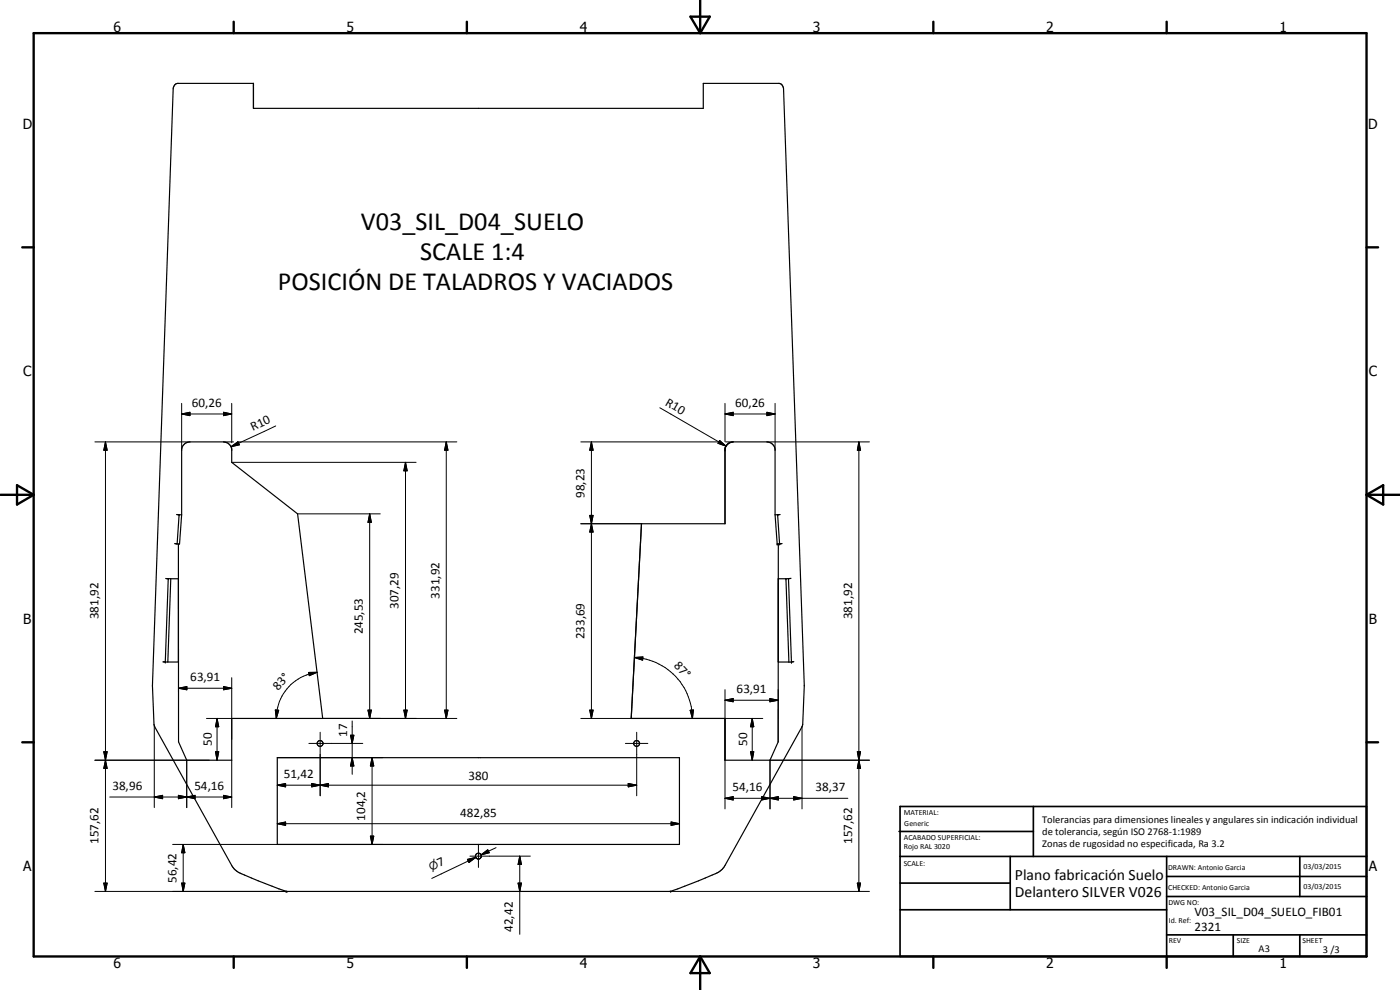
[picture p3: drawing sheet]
<svg xmlns="http://www.w3.org/2000/svg" width="420mm" height="297mm" viewBox="0 0 420 297" stroke-linecap="round" stroke-linejoin="round" font-family="sans-serif">
<g fill="none" stroke="#000" stroke-width=".35">
<path d="M52.4 25.6l.8-.6h22.9v7.5h135v-7.5h22.8a1.65 1.65 0 0 1 1.3 1.6l6.2 179.1-.5 11.6-.2 .8-23.1 41.6a6.4 6.4 0 0 1-3.9 2.9l-12.5 4.9h-115.2l-12.6-4.9a6.6 6.6 0 0 1-3.9-2.9l-23.1-41.6-.2-.8-.4-11.6 6.2-179.1zM53 154.4h.8M53.8 154.4l.7 .1M53.8 154.4l-.6 8.8M54.5 154.5v-19.8a2.57 2.57 0 0 1 2.5-2.1h10.1a2.58 2.58 0 0 1 2.4 2.1v4l19.8 15.5 7.5 61.4h-27.3v12.5h-13.5l-2.4-5.5-.1-59.4M54.5 154.5l-.6 8.7h-.7M232.6 154.5v-19.8a2.58 2.58 0 0 0-2.4-2.1h-10.2a2.58 2.58 0 0 0-2.4 2.1v22.4h-25.1l-3.1 58.5h28.2v12.5h13.5l2.4-5.5 .1-59.4h-.4M232.6 154.5l.6 8.7M233.4 154.4l-.8 .1M233.4 154.4l.6 8.8M234.1 154.4h-.7M49.7 173.6h.8"/>
<path d="M50.5 173.6l-.9 25M50.5 173.6l.8 .1M51.3 173.7h2.2M51.3 173.7l-.9 24.9M52.4 163.1l.8 .1M233.6 173.7h2.3M234 163.2h-.8M234.7 163.1l-.7 .1M235.9 173.7l.9 25 .7-.1M236.6 173.6l.9 25M236.6 173.6l-.7 .1M237.4 173.5l-.8 .1"/>
<path d="M48.9 198.6h4.6M233.6 198.6h3.2M238.2 198.5l-.7 .1M83.2 227.3h120.7v26.1h-120.7z"/>
<circle cx="96.1" cy="223.1" r=".88"/>
<circle cx="191.1" cy="223.1" r=".87"/>
<circle cx="143.6" cy="256.9" r=".87"/>
</g>
<g fill="#000">
<circle cx="217.6" cy="135.1" r=".18"/>
<circle cx="53.8" cy="154.4" r=".18"/>
<circle cx="233.4" cy="154.4" r=".18"/>
<circle cx="50.5" cy="173.6" r=".18"/>
<circle cx="233.2" cy="163.2" r=".18"/>
<circle cx="234" cy="163.2" r=".18"/>
<circle cx="235.9" cy="173.7" r=".18"/>
<circle cx="236.6" cy="173.6" r=".18"/>
<circle cx="49.6" cy="198.6" r=".18"/>
<circle cx="237.5" cy="198.6" r=".18"/>
<circle cx="85.8" cy="267.4" r=".18"/>
<circle cx="86.1" cy="267.5" r=".18"/>
<circle cx="201.3" cy="267.4" r=".18"/>
</g>
<g fill="none" stroke="#000" stroke-width=".71">
<path d="M10.1 9.9h400v277.1h-400zM70.1 6.5v3.4M140.1 6.5v3.4M207.2 5h5.8l-2.9 4.9zM210.1 0v9.9M280.1 6.5v3.4M350.1 6.5v3.4M6.7 74.2h3.4M410.1 74.2h3.5M.1 148.5h10M5.1 145.6l5 2.9-5 2.9zM410.1 148.5h10"/>
<path d="M410.1 148.5l5-2.9v5.8zM6.7 222.7h3.4M410.1 222.7h3.5M70.1 287v3.4M140.1 287v3.4M210.1 287v10M210.1 287l2.9 5h-5.8zM280.1 287v3.4M350.1 287v3.4"/>
</g>
<g fill="none" stroke="#000" stroke-width=".51">
<path d="M269.8 249.5h40.3M270.1 242h140v45h-140zM270.1 257h140M303.2 257v16M310.1 242v15M350.1 257v30M390.1 257v12M270.1 265h33.1M270.1 273h80M350.1 269h60M350.1 263h60M350.1 280.5h60"/>
<path d="M370.1 280.5v6.5M390.1 280.5v6.5"/>
</g>
<g fill="none" stroke="#000" stroke-width=".3">
<path d="M28.5 132.6h28.5M31.7 132.6l.5 2.5h-1.1zM31.7 132.6v134.9M54.5 124.2l2.5-.5v1zM54.5 124.2h15M54.5 121v14.1M67.1 123.7l2.4 .5-2.4 .5zM67.1 132.6h3M69.3 134l2.1-1.5 .4 1zM69.5 121v11.8M69.5 134.3v.8M69.5 138.7h55.4"/>
<path d="M71.3 132.6h65.8M82.8 127.8l-13.5 6.2M121.7 138.7l.5 2.6h-1zM121.7 138.7v76.9M133.9 132.6l.5 2.5h-1zM133.9 132.6v83M174.3 132.6h41.5M177.5 132.6l.5 2.5h-1zM177.5 132.6v83M198 122.3l19.9 11.6M216 132.2l1.9 1.7-2.4-.9zM217.6 124.2l2.4-.5v1z"/>
<path d="M217.6 121v11.5M217.6 134.2v.9M217.6 124.2h15M217.8 132.6h2.2M230.2 123.7l2.4 .5-2.4 .5zM230.2 132.6h30.7M232.6 121v14.1M257.8 132.6l.5 2.5h-1zM257.8 132.6v134.9M89.3 154.2h24.8M110.9 154.2l.6 2.5h-1.1zM110.9 154.2v61.4"/>
<path d="M174.3 157.1h18.2M177 154.6h1l-.5 2.5zM177 154.6l1 5h-1l1-5zM177.5 157.1l.5 2.5h-1zM190.4 197.3l2.5-.2v1zM190.4 197.3a18.3 18.3 0 0 1 17.4 18.3M46.3 217.7v24.6M53.6 206.5l2.5-.5v1zM53.6 206.5h15.9M62 215.6h7.5M65.1 215.6l.5 2.5h-.9zM65.1 215.6v12.5"/>
<path d="M67.1 206l2.4 .5-2.4 .5zM69.5 203.3v18.5M82.6 213l1 .1-.7 2.5zM92.6 201.8l2.6-.1-2.4 1zM95.2 201.7a14 14 0 0 0-12.3 13.9M96.1 219.7v19.1M96.8 215.6h40.3M105.7 216.3v16M110.4 213.1h1.1l-.6 2.5zM121.2 213.1h1l-.5 2.5zM133.4 213.1h1l-.5 2.5zM174.3 215.6h54.6"/>
<path d="M177 213.1h1l-.5 2.5zM191.1 219.7v19.1M207.1 213.1l1-.1-.3 2.6zM217.6 210.1l2.4-.5v1zM217.6 210.1h15.9M217.6 206.9v35.8M225.8 215.6l.4 2.5h-1zM225.8 215.6v12.5M231 209.6l2.5 .5-2.5 .5zM233.5 206.9v15.7M240.7 218.1v24.6M28.5 228.1h34.3"/>
<path d="M31.1 225.6h1.1l-.5 2.5zM31.7 228.1l.5 2.4h-1.1zM32.9 239.1h36.6M46.3 239.1l2.5-.5v1zM53.5 238.6l2.5 .5-2.5 .5zM53.5 238.6l5 1v-1l-5 1zM56 239.1l2.5-.5v1zM56 228.1v14.2M64.7 225.6h.9l-.5 2.5zM67.1 238.6l2.4 .5-2.4 .5zM69.5 228.1v14.2M83.2 235.6l2.5-.5v1z"/>
<path d="M83.2 227.3h31.6M83.2 235.6h107.9M92.7 223.1h16.2M93.5 235.1l2.6 .5-2.6 .5zM96.1 235.6l2.5-.5v1zM105.2 220.6h1l-.5 2.5zM105.7 227.3l.5 2.5h-1zM111.7 227.3l.5 2.5h-1zM111.7 227.3v26.1M187.7 223.1h6.7M188.5 235.1l2.6 .5-2.6 .5zM217.6 239.5l2.4-.5v1z"/>
<path d="M217.6 239.5h36.9M225.2 225.6h1l-.4 2.5zM228.6 239l2.5 .5-2.5 .5zM228.6 239v1l5-1v1zM231.1 239.5l2.5-.5v1zM238.2 239l2.5 .5-2.5 .5zM257.3 225.6h1l-.5 2.5zM257.8 228.1l.5 2.4h-1zM260.9 228.1h-29.8v14.6M51.8 253.4h63M55 253.4l.5 2.5h-1zM55 253.4v14.1"/>
<path d="M83.2 247.1l2.5-.5v1zM83.2 247.1h120.7M111.2 250.9h1l-.5 2.5zM140.3 257.9l2.5-.6-2.1 1.5zM141 256.9h18.2M142.7 257l.4 .6 .4 .1M142.8 257.3l-2.3 1M142.8 257.3l-13.2 6.3M143.6 253.5v6.8M143.7 256l.5 .2 .2 .6M144.3 256.5l2.1-1.5 .4 .9zM144.4 257l-.1 .3-.6 .4"/>
<path d="M148.9 254.3l-4.6 2.2M156 256.9l.5 2.5h-1zM156 256.9v23.4M201.4 246.6l2.5 .5-2.5 .5zM28.5 267.5h57.6M31.1 265h1.1l-.5 2.5zM54.5 265h1l-.5 2.5zM155.5 265h1l-.5 2.5zM201 267.5h59.9M257.3 265h1l-.5 2.5z"/>
</g>
<g fill="#000">
<path d="M31.7 132.6l.5 2.5h-1.1zM54.5 124.2l2.5-.5v1zM67.1 123.7l2.4 .5-2.4 .5zM69.3 134l2.1-1.5 .4 1zM133.9 132.6l.5 2.5h-1zM177.5 132.6l.5 2.5h-1zM216 132.2l1.9 1.7-2.4-.9zM217.6 124.2l2.4-.5v1zM230.2 123.7l2.4 .5-2.4 .5zM257.8 132.6l.5 2.5h-1zM110.9 154.2l.6 2.5h-1.1zM121.7 138.7l.5 2.6h-1z"/>
<path d="M177 154.6h1l-.5 2.5zM177.5 157.1l.5 2.5h-1zM190.4 197.3l2.5-.2v1zM53.6 206.5l2.5-.5v1zM65.1 215.6l.5 2.5h-.9zM67.1 206l2.4 .5-2.4 .5zM82.6 213l1 .1-.7 2.5zM92.6 201.8l2.6-.1-2.4 1zM110.4 213.1h1.1l-.6 2.5zM121.2 213.1h1l-.5 2.5zM133.4 213.1h1l-.5 2.5zM177 213.1h1l-.5 2.5z"/>
<path d="M207.1 213.1l1-.1-.3 2.6zM217.6 210.1l2.4-.5v1zM225.8 215.6l.4 2.5h-1zM231 209.6l2.5 .5-2.5 .5zM31.1 225.6h1.1l-.5 2.5zM31.7 228.1l.5 2.4h-1.1zM46.3 239.1l2.5-.5v1zM53.5 238.6l2.5 .5-2.5 .5zM56 239.1l2.5-.5v1zM64.7 225.6h.9l-.5 2.5zM67.1 238.6l2.4 .5-2.4 .5zM83.2 235.6l2.5-.5v1z"/>
<path d="M93.5 235.1l2.6 .5-2.6 .5zM96.1 235.6l2.5-.5v1zM105.2 220.6h1l-.5 2.5zM105.7 227.3l.5 2.5h-1zM111.7 227.3l.5 2.5h-1zM188.5 235.1l2.6 .5-2.6 .5zM217.6 239.5l2.4-.5v1zM225.2 225.6h1l-.4 2.5zM231.1 239.5l2.5-.5v1zM257.3 225.6h1l-.5 2.5zM257.8 228.1l.5 2.4h-1zM55 253.4l.5 2.5h-1z"/>
<path d="M83.2 247.1l2.5-.5v1zM111.2 250.9h1l-.5 2.5zM140.3 257.9l2.5-.6-2.1 1.5zM144.3 256.5l2.1-1.5 .4 .9zM156 256.9l.5 2.5h-1zM201.4 246.6l2.5 .5-2.5 .5zM228.6 239l2.5 .5-2.5 .5zM238.2 239l2.5 .5-2.5 .5zM31.1 265h1.1l-.5 2.5zM54.5 265h1l-.5 2.5zM155.5 265h1l-.5 2.5zM257.3 265h1l-.5 2.5z"/>
</g>
<g font-size="7.9">
<text x="108.3" y="68.9">V03_SIL_D04_SUELO</text>
<text x="126.1" y="77.9">SCALE 1:4</text>
<text x="83.4" y="86.9">POSICIÓN DE TALADROS Y VACIADOS</text>
</g>
<g font-size="4.7">
<text x="304.6" y="263.9">Plano fabricación Suelo</text>
<text x="304.6" y="269.3">Delantero SILVER V026</text>
</g>
<g font-size="4.2">
<text x="34" y="9.6">6</text>
<text x="104" y="9.6">5</text>
<text x="174" y="9.6">4</text>
<text x="244" y="9.6">3</text>
<text x="314" y="9.6">2</text>
<text x="384" y="9.6">1</text>
<text x="6.8" y="38.7">D</text>
<text x="410.6" y="38.7">D</text>
<text x="7" y="112.9">C</text>
<text x="410.8" y="112.9">C</text>
<text x="7" y="187.1">B</text>
<text x="410.8" y="187.1">B</text>
<text x="7" y="261.4">A</text>
<text x="410.8" y="261.4">A</text>
<text x="34" y="290.4">6</text>
<text x="104" y="290.4">5</text>
<text x="174" y="290.4">4</text>
<text x="244" y="290.4">3</text>
<text x="314" y="290.4">2</text>
<text x="384" y="290.4">1</text>
</g>
<g font-size="3.9">
<text x="57.6" y="122.2">60,26</text>
<text x="199.5" y="121.4" transform="rotate(30 199.5 121.4)">R10</text>
<text x="220.6" y="122.2">60,26</text>
<text x="75.9" y="129.3" transform="rotate(-25 75.9 129.3)">R10</text>
<text x="175.4" y="149.4" transform="rotate(-90 175.4 149.4)">98,23</text>
<text x="131.9" y="179.6" transform="rotate(-90 131.9 179.6)">331,92</text>
<text x="29.6" y="185.8" transform="rotate(-90 29.6 185.8)">381,92</text>
<text x="119.6" y="182.7" transform="rotate(-90 119.6 182.7)">307,29</text>
<text x="255.7" y="185.8" transform="rotate(-90 255.7 185.8)">381,92</text>
<text x="108.9" y="190.4" transform="rotate(-90 108.9 190.4)">245,53</text>
<text x="175.4" y="191.9" transform="rotate(-90 175.4 191.9)">233,69</text>
<text x="202.1" y="199.9" transform="rotate(46 202.1 199.9)">87°</text>
<text x="57.1" y="204.4">63,91</text>
<text x="83.5" y="207.3" transform="rotate(-48 83.5 207.3)">83°</text>
<text x="221.1" y="208">63,91</text>
<text x="104.2" y="221.1" transform="rotate(-90 104.2 221.1)">17</text>
<text x="63.6" y="223.8" transform="rotate(-90 63.6 223.8)">50</text>
<text x="224.2" y="223.8" transform="rotate(-90 224.2 223.8)">50</text>
<text x="85.2" y="233.5">51,42</text>
<text x="33.7" y="237.1">38,96</text>
<text x="58.4" y="237.1">54,16</text>
<text x="140.6" y="234">380</text>
<text x="219.8" y="237.4">54,16</text>
<text x="244.8" y="237.4">38,37</text>
<text x="138.1" y="245.1">482,85</text>
<text x="109.6" y="246.3" transform="rotate(-90 109.6 246.3)">104,2</text>
<text x="29.6" y="253.3" transform="rotate(-90 29.6 253.3)">157,62</text>
<text x="255.7" y="253.3" transform="rotate(-90 255.7 253.3)">157,62</text>
<text x="131.9" y="260.1" transform="rotate(-26 131.9 260.1)">7</text>
<text x="52.9" y="264.9" transform="rotate(-90 52.9 264.9)">56,42</text>
<text x="358.5" y="275">V03_SIL_D04_SUELO_FIB01</text>
<text x="154" y="279.6" transform="rotate(-90 154 279.6)">42,42</text>
<text x="358.5" y="279.4">2321</text>
</g>
<text font-size="3.3" x="129.4" y="261.3" transform="rotate(-26 129.4 261.3)">⌀</text>
<g font-size="3.1">
<text x="312.7" y="246.8">Tolerancias para dimensiones lineales y angulares sin indicación individual</text>
<text x="312.7" y="250.4">de tolerancia, según ISO 2768-1:1989</text>
<text x="312.7" y="254">Zonas de rugosidad no especificada, Ra 3.2</text>
<text x="377.7" y="285.6">A3</text>
<text x="397" y="285.9">3 /3</text>
</g>
<g font-size="2.4">
<text x="271.2" y="244.4">MATERIAL:</text>
<text x="271.3" y="252">ACABADO SUPERFICIAL:</text>
<text x="271.4" y="247.9">Generic</text>
<text x="271.3" y="254.6">Rojo RAL 3020</text>
<text x="271.2" y="259.7">SCALE:</text>
<text x="350.6" y="260.9">DRAWN: Antonio Garcia</text>
<text x="391.2" y="260.6">03/03/2015</text>
<text x="350.6" y="267">CHECKED: Antonio Garcia</text>
<text x="391.2" y="266.7">03/03/2015</text>
<text x="350.6" y="271.4">DWG NO:</text>
<text x="350.8" y="276.9">Id. Ref:</text>
<text x="350.8" y="282.8">REV</text>
<text x="371.2" y="282.9">SIZE</text>
<text x="390.9" y="282.9">SHEET</text>
</g>
</svg>
